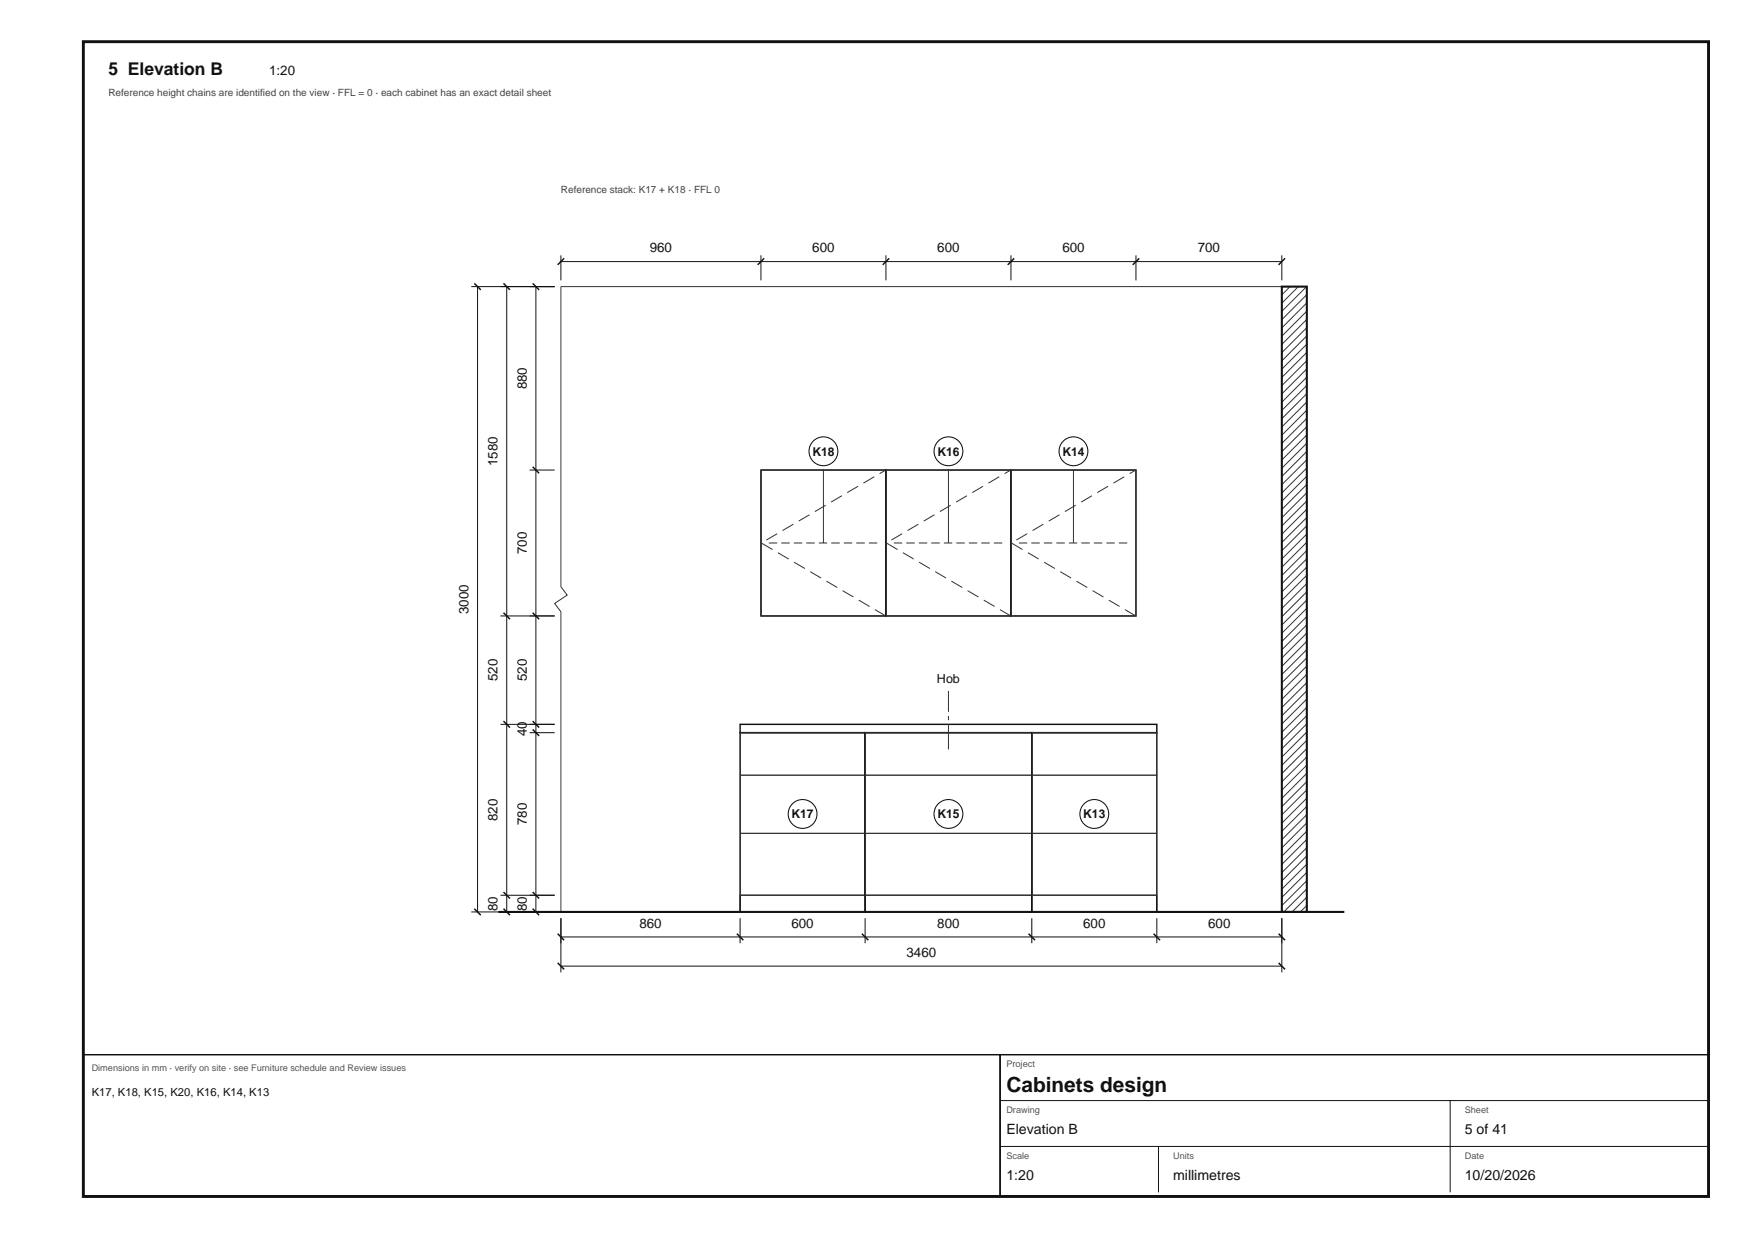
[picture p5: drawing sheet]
<svg xmlns="http://www.w3.org/2000/svg" width="420mm" height="297mm" viewBox="0 0 420 297" stroke-linecap="round" stroke-linejoin="round" font-family="sans-serif">
<path d="M20 10h390.1v277h-390.1z" fill="none" stroke="#111" stroke-width=".7" stroke-linecap="butt"/>
<path d="M307.6 68.8h-173v72l1.5 2-3 2 1.5 2v72h173" fill="none" stroke="#333" stroke-width=".24"/>
<path d="M307.6 68.8h6v150h-6z" fill="#fff"/>
<g fill="none" stroke="#333" stroke-width=".24">
<path d="M307.6 68.8h.1M309.6 68.8l-2 2M311.6 68.8l-4 4M313.6 68.8l-6 5.9M313.7 70.6l-6.1 6.1M313.7 72.6l-6.1 6.1M313.7 74.6l-6.1 6.1M313.7 76.6l-6.1 6.1M313.7 78.5l-6.1 6.1M313.7 80.5l-6.1 6.1M313.7 82.5l-6.1 6.1M313.7 84.5l-6.1 6.1"/>
<path d="M313.7 86.5l-6.1 6.1M313.7 88.5l-6.1 6.1M313.7 90.4l-6.1 6.1M313.7 92.4l-6.1 6.1M313.7 94.4l-6.1 6.1M313.7 96.4l-6.1 6.1M313.7 98.4l-6.1 6.1M182.7 112.8h29.9v35h-29.9zM212.7 112.8h29.9v35h-29.9zM242.7 112.8h29.9v35h-29.9zM313.7 100.3l-6.1 6.1M313.7 102.3l-6.1 6.1"/>
<path d="M313.7 104.3l-6.1 6.1M313.7 106.3l-6.1 6.1M313.7 108.3l-6.1 6.1M313.7 110.2l-6.1 6.1M313.7 112.2l-6.1 6.1M313.7 114.2l-6.1 6.1M313.7 116.2l-6.1 6.1M313.7 118.2l-6.1 6.1M313.7 120.1l-6.1 6.1M313.7 122.1l-6.1 6.1M313.7 124.1l-6.1 6.1M313.7 126.1l-6.1 6.1"/>
<path d="M313.7 128.1l-6.1 6.1M313.7 130l-6.1 6.1M313.7 132l-6.1 6.1M313.7 134l-6.1 6.1M313.7 136l-6.1 6.1M313.7 138l-6.1 6.1M313.7 139.9l-6.1 6.1M313.7 141.9l-6.1 6.1M313.7 143.9l-6.1 6.1M313.7 145.9l-6.1 6.1M313.7 147.9l-6.1 6.1M313.7 149.8l-6.1 6.1"/>
<path d="M313.7 151.8l-6.1 6.1M313.7 153.8l-6.1 6.1M313.7 155.8l-6.1 6.1M313.7 157.8l-6.1 6.1M313.7 159.7l-6.1 6.1M177.7 175.8h29.9v10.2h-29.9zM207.7 175.8h39.9v10.2h-39.9zM247.7 175.8h29.9v10.2h-29.9zM313.7 161.7l-6.1 6.1M313.7 163.7l-6.1 6.1M313.7 165.7l-6.1 6.1M313.7 167.7l-6.1 6.1"/>
<path d="M313.7 169.6l-6.1 6.1M313.7 171.6l-6.1 6.1M313.7 173.6l-6.1 6.1M313.7 175.6l-6.1 6.1M313.7 177.6l-6.1 6.1M313.7 179.5l-6.1 6.1M177.7 199.9h29.9v14.9h-29.9zM177.7 186h29.9v13.9h-29.9zM207.7 199.9h39.9v14.9h-39.9zM207.7 186h39.9v13.9h-39.9zM247.7 199.9h29.9v14.9h-29.9zM247.7 186h29.9v13.9h-29.9z"/>
<path d="M313.7 181.5l-6.1 6.1M313.7 183.5l-6.1 6.1M313.7 185.5l-6.1 6.1M313.7 187.5l-6.1 6.1M313.7 189.4l-6.1 6.1M313.7 191.4l-6.1 6.1M313.7 193.4l-6.1 6.1M313.7 195.4l-6.1 6.1M313.7 197.4l-6.1 6.1M313.7 199.3l-6.1 6.1M177.6 214.8h100v4h-100zM177.6 214.8h100"/>
<path d="M313.7 201.3l-6.1 6.1M313.7 203.3l-6.1 6.1M313.7 205.3l-6.1 6.1M313.7 207.3l-6.1 6.1M313.7 209.2l-6.1 6.1M313.7 211.2l-6.1 6.1M313.7 213.2l-5.6 5.6M313.7 215.2l-3.6 3.6M313.7 217.2l-1.6 1.6"/>
</g>
<path d="M307.6 68.8h6v150h-6zM119.6 218.8h203" fill="none" stroke="#111" stroke-width=".5"/>
<g fill="none" stroke="#111" stroke-width=".35">
<path d="M113.8 68l1.6 1.5M120.8 68l1.6 1.5M127.8 68l1.6 1.5M135.4 62l-1.6 1.5M183.4 62l-1.6 1.5M213.4 62l-1.6 1.5M243.4 62l-1.5 1.5M273.4 62l-1.5 1.5M308.4 62l-1.5 1.5M127.8 112l1.6 1.5M182.6 112.8h30v35h-30zM212.6 112.8h30v35h-30z"/>
<path d="M242.6 112.8h30v35h-30zM120.8 147l1.6 1.5M127.8 147l1.6 1.5M120.8 173l1.6 1.5M127.8 175l1.6 1.6M127.8 173l1.6 1.5M177.6 173.8h100v2h-100zM177.6 175.8h30v43h-30zM207.6 175.8h40v43h-40zM247.6 175.8h30v43h-30zM113.8 218l1.6 1.6M120.8 218l1.6 1.6"/>
<path d="M120.8 214l1.6 1.6M127.8 218l1.6 1.6M127.8 214l1.6 1.6M133.8 224l1.6 1.6M133.8 231l1.6 1.6M176.8 224l1.6 1.6M206.8 224l1.6 1.6M246.9 224l1.5 1.6M276.9 224l1.5 1.6M306.9 224l1.5 1.6M306.9 231l1.5 1.6"/>
</g>
<path d="M184.5 130.3h26.2M214.5 130.3h26.2M244.5 130.3h26.2" fill="none" stroke="#333" stroke-width=".25" stroke-dasharray="2 1" stroke-linecap="butt"/>
<path d="M212.6 147.8l-29.9-17.5 29.9-17.5M242.6 147.8l-29.9-17.5 29.9-17.5M272.6 147.8l-29.9-17.5 29.9-17.5" fill="none" stroke="#333" stroke-width=".24" stroke-dasharray="3 1.5" stroke-linecap="butt"/>
<path d="M227.6 179.8v-14" fill="none" stroke="#333" stroke-width=".24" stroke-dasharray="6 1 1 1" stroke-linecap="butt"/>
<g fill="none" stroke="#111" stroke-width=".24">
<path d="M113.1 68.8h20M114.6 68.8v150M121.6 68.8v150M128.6 68.8v150M134.6 61.3v6M134.6 62.8h173M182.6 61.3v6M212.6 61.3v6M242.6 61.3v6M272.6 61.3v6M307.6 61.3v6M127.1 112.8h6"/>
<path d="M120.1 147.8h13M120.1 173.8h13M127.1 175.8h6M113.1 218.8h20M120.1 214.8h13M134.6 224.8h173M134.6 220.3v13M134.6 231.8h173M177.6 220.3v6M207.6 220.3v6M247.6 220.3v6M277.6 220.3v6"/>
<path d="M307.6 220.3v13"/>
</g>
<circle cx="192.6" cy="195.3" r="3.5" fill="#fff"/>
<circle cx="192.6" cy="195.3" r="3.5" fill="none" stroke="#111" stroke-width=".25"/>
<path d="M197.6 112.5v17.8" fill="none" stroke="#333" stroke-width=".24"/>
<circle cx="197.6" cy="108.3" r="3.5" fill="#fff"/>
<circle cx="197.6" cy="108.3" r="3.5" fill="none" stroke="#111" stroke-width=".25"/>
<circle cx="227.6" cy="195.3" r="3.5" fill="#fff"/>
<circle cx="227.6" cy="195.3" r="3.5" fill="none" stroke="#111" stroke-width=".25"/>
<path d="M227.6 112.5v17.8" fill="none" stroke="#333" stroke-width=".24"/>
<circle cx="227.6" cy="108.3" r="3.5" fill="#fff"/>
<circle cx="227.6" cy="108.3" r="3.5" fill="none" stroke="#111" stroke-width=".25"/>
<path d="M257.6 112.5v17.8" fill="none" stroke="#333" stroke-width=".24"/>
<circle cx="257.6" cy="108.3" r="3.5" fill="#fff"/>
<circle cx="257.6" cy="108.3" r="3.5" fill="none" stroke="#111" stroke-width=".25"/>
<circle cx="262.6" cy="195.3" r="3.5" fill="#fff"/>
<circle cx="262.6" cy="195.3" r="3.5" fill="none" stroke="#111" stroke-width=".25"/>
<path d="M20 253h220v34h-220zM240 253h170.1v34h-170.1z" fill="none" stroke="#111" stroke-width=".35"/>
<path d="M240 264h170.1M240 275h170.1M278 275v11M348 264v22" fill="none" stroke="#111" stroke-width=".24"/>
<text font-size="5" fill="#111" x="241.5" y="262">Cabinets design</text>
<text font-size="4.2" fill="#111" x="26" y="18">5 Elevation B</text>
<g font-size="3.4" fill="#111">
<text x="241.5" y="272">Elevation B</text>
<text x="351.5" y="272">5 of 41</text>
<text x="241.5" y="283">1:20</text>
<text x="281.5" y="283">millimetres</text>
<text x="351.5" y="283">10/20/2026</text>
</g>
<g font-size="3.2" fill="#111">
<text x="64.6" y="18">1:20</text>
<text x="156" y="60.6">960</text>
<text x="195" y="60.6">600</text>
<text x="225" y="60.6">600</text>
<text x="255" y="60.6">600</text>
<text x="287.5" y="60.6">700</text>
<text x="126.4" y="93.4" transform="rotate(-90 126.4 93.4)">880</text>
<text x="119.4" y="111.8" transform="rotate(-90 119.4 111.8)">1580</text>
<text x="126.4" y="132.9" transform="rotate(-90 126.4 132.9)">700</text>
<text x="112.4" y="147.3" transform="rotate(-90 112.4 147.3)">3000</text>
<text x="119.4" y="163.4" transform="rotate(-90 119.4 163.4)">520</text>
<text x="126.4" y="163.4" transform="rotate(-90 126.4 163.4)">520</text>
<text x="126.4" y="176.6" transform="rotate(-90 126.4 176.6)">40</text>
<text x="119.4" y="196.9" transform="rotate(-90 119.4 196.9)">820</text>
<text x="126.4" y="197.9" transform="rotate(-90 126.4 197.9)">780</text>
<text x="119.4" y="218.6" transform="rotate(-90 119.4 218.6)">80</text>
<text x="126.4" y="218.6" transform="rotate(-90 126.4 218.6)">80</text>
<text x="153.5" y="222.6">860</text>
<text x="190" y="222.6">600</text>
<text x="225" y="222.6">800</text>
<text x="260" y="222.6">600</text>
<text x="290" y="222.6">600</text>
<text x="217.6" y="229.6">3460</text>
</g>
<text font-size="3" fill="#111" x="224.9" y="163.8">Hob</text>
<g font-size="2.9" fill="#111">
<text x="195" y="109.3">K18</text>
<text x="225" y="109.3">K16</text>
<text x="255" y="109.3">K14</text>
<text x="190" y="196.3">K17</text>
<text x="225" y="196.3">K15</text>
<text x="260" y="196.3">K13</text>
</g>
<text font-size="2.7" fill="#111" x="22" y="263">K17, K18, K15, K20, K16, K14, K13</text>
<g font-size="2.4" fill="#444">
<text x="26" y="23">Reference height chains are identified on the view · FFL = 0 · each cabinet has an exact detail sheet</text>
<text x="134.6" y="46.3">Reference stack: K17 + K18 · FFL 0</text>
</g>
<g font-size="2.2" fill="#555">
<text x="22" y="257">Dimensions in mm · verify on site · see Furniture schedule and Review issues</text>
<text x="241.5" y="256">Project</text>
<text x="241.5" y="267">Drawing</text>
<text x="351.5" y="267">Sheet</text>
<text x="241.5" y="278">Scale</text>
<text x="281.5" y="278">Units</text>
<text x="351.5" y="278">Date</text>
</g>
</svg>
